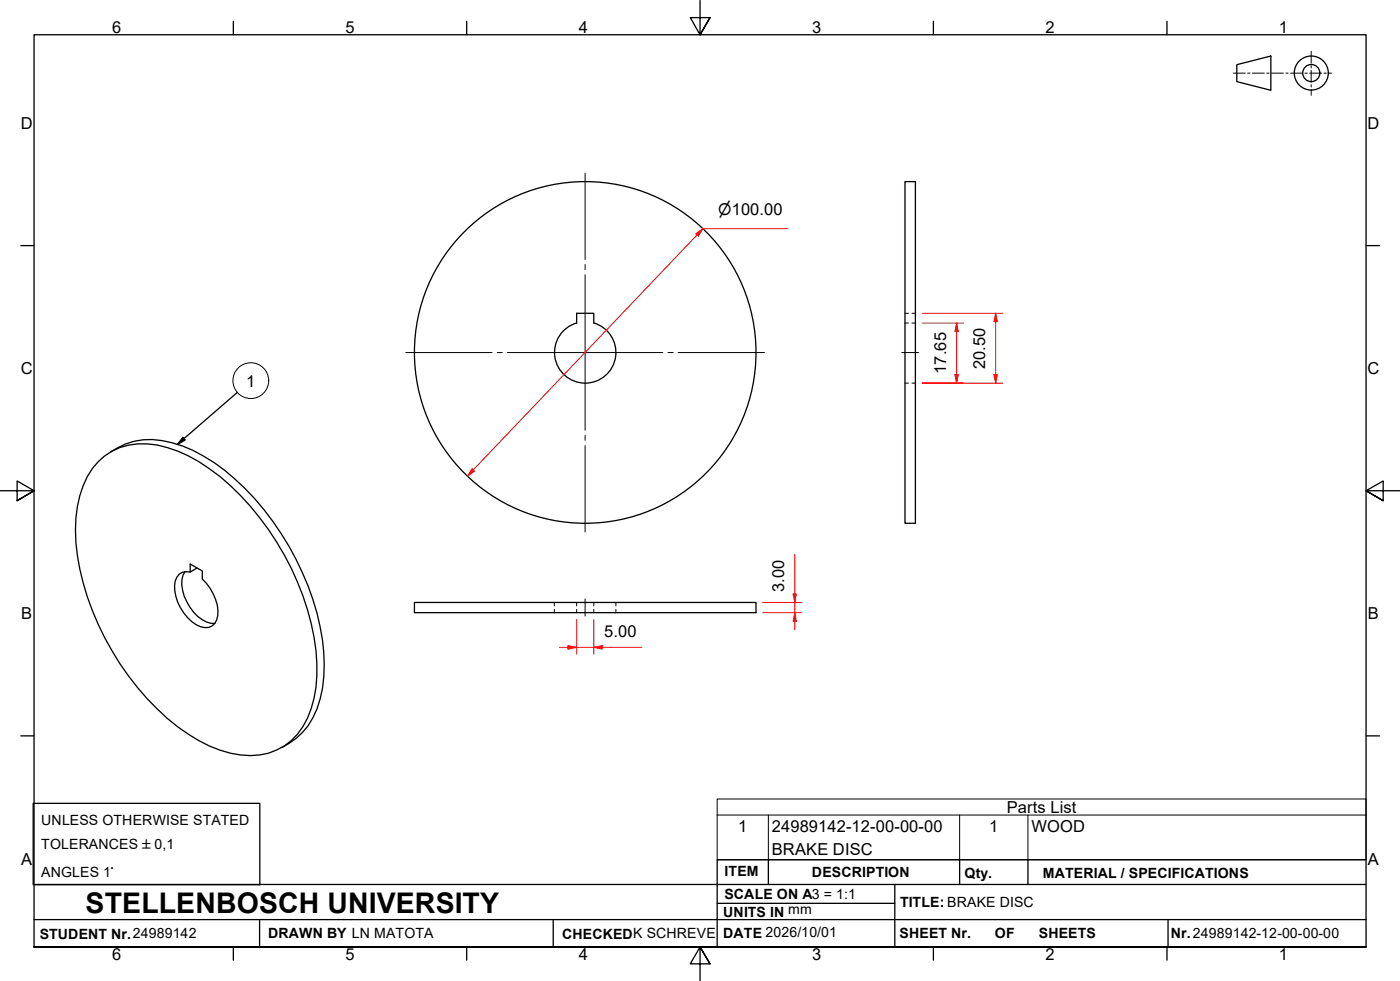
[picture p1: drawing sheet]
<svg xmlns="http://www.w3.org/2000/svg" width="410mm" height="287mm" viewBox="0 0 410 287" stroke-linecap="round" stroke-linejoin="round" font-family="sans-serif">
<!-- layer: Visible Edges(ISO) -->
<g fill="none" stroke="#000" stroke-width=".38">
<path d="M265 53.2h3v100h-3zM168.8 94.6v-2.9h5.1v2.9M168.9 94.5a9 9 0 0 0-4.9 13.9 9 9 0 0 0 14.7 0 9 9 0 0 0-4.8-13.9M28.7 135.2a19.3 19.3 0 0 1 20.3-4.2 49.2 49.2 0 0 1 21.4 14 80.7 80.7 0 0 1 22.1 45.4 35.9 35.9 0 0 1-3.8 22.3 18 18 0 0 1-18.3 8.3 38.5 38.5 0 0 1-18.4-8.3 80.9 80.9 0 0 1-29.8-53.9 33.9 33.9 0 0 1 4.8-21.6zM32.4 132.2a20.5 20.5 0 0 1 18-2.6 48.5 48.5 0 0 1 21.3 13.4 82.2 82.2 0 0 1 22.7 44.3 41.7 41.7 0 0 1-1.6 20.2 20.3 20.3 0 0 1-10.3 11.3M54.2 167.3a8.7 8.7 0 0 0 .5 8.8 10.8 10.8 0 0 0 7 6.3l1.2 .1M57.7 166.3l-2 1.2v-2.4l3.5 2v2.4a14 14 0 0 1 4.6 10.7 3.6 3.6 0 0 1-5.1 3.3 13.2 13.2 0 0 1-7.4-13.4 3.4 3.4 0 0 1 4.4-2.6M121.3 176.4h100.1v2.9h-100.1z"/>
<circle cx="171.4" cy="103.2" r="50"/>
</g>
<!-- layer: Hidden Edges(ISO) -->
<g fill="none" stroke="#000" stroke-width=".29">
<path d="M265 91.7h1M265 94.6h1M267 91.7h1M267 94.6h1M265 112.2h1M267 112.2h1M162.3 176.4v1M162.3 178.4v.9M168.8 176.4v1M168.8 178.4v.9M173.9 176.4v1M173.9 178.4v.9"/>
<path d="M180.3 176.4v1M180.3 178.4v.9"/>
</g>
<!-- layer: Symbols(ISO) -->
<g fill="none" stroke="#000" stroke-width=".29">
<path d="M210 238.6v-4.7h190v4.7M210 238.6v13.1h190v-13.1M210 238.6h190M225 238.6v13.1M281 238.6v13.1M301 238.6v13.1"/>
<circle cx="73.4" cy="111.4" r="5.2"/>
</g>
<!-- layer: Border_0 -->
<g fill="none" stroke="#000" stroke-width=".38">
<path d="M68.3 6.2v4M136.7 6.2v4M205 .1v10.1l-2.9-5h5.8l-2.9 5 2.9-5M273.3 6.2v4M341.7 6.2v4M6.1 71.9h3.9M400 71.9h3.9M0 143.7h10l-5-2.9v5.8l5-2.9-5 2.9M410 143.7h-10l5-2.9v5.8l-5-2.9 5 2.9M6.1 215.4h3.9M400 215.4h3.9M10 277.2v-267h390v267h-390h390"/>
<path d="M68.3 277.2v3.9M136.7 277.2v3.9M273.3 277.2v3.9M341.7 277.2v3.9M207.9 282.1l-2.9-4.9 2.9 4.9h-5.8l2.9-4.9v10"/>
</g>
<!-- layer: Sketch Geometry(ISO) -->
<g fill="none" stroke="#000" stroke-width=".38">
<path d="M362.1 18.9l10-2.5v10l-10-2.5zM9.7 235.2h66.4v23.8h-66.4zM10 258.9h390M225 251.7v7.2M262 258.9v18.3M281 251.7v7.2M301 251.7v7.2M400 251.7h-190v25.5M10 277.2h390M10 269.2h390M76 269.2v8M162 269.2v8"/>
<path d="M210 264.4h52M342 269.2v8"/>
<circle cx="384" cy="21.4" r="5"/>
<circle cx="384" cy="21.4" r="2.51"/>
</g>
<g fill="none" stroke="#000" stroke-width=".29">
<path d="M383.9 15v3.5M383.9 19.2v.7M361.1 21.4h3.5M365.3 21.4h.7M366.7 21.4h3.5M370.9 21.4h.7M372.3 21.4h3.5M376.5 21.4h.7M377.9 21.4h3.5M382.1 21.4h.7M383.5 21.4h3.5M383.9 20.6v3.5"/>
<path d="M383.9 24.8v.7M383.9 26.2v1.7M387.7 21.4h.7M389.1 21.4h.8"/>
</g>
<!-- layer: Center Mark(ISO) -->
<path d="M171.3 50.7v25.3M171.3 77.4v1.5M171.3 80.4v45.5M118.8 103.2h25.3M145.6 103.2h1.5M148.6 103.2h45.5M195.6 103.2h1.5M198.6 103.2h25.2M171.3 127.5v1.4M171.3 130.4v25.3" fill="none" stroke="#000" stroke-width=".29"/>
<!-- layer: Centerline(ISO) -->
<path d="M264 103.2h5" fill="none" stroke="#000" stroke-width=".29"/>
<!-- layer: Symbols(ISO) -->
<path d="M69.5 114.9l-17.5 15.2M53.5 128l.7 .8-2.2 1.3z" fill="none" stroke="#000" stroke-width=".38"/>
<path d="M53.5 128l.7 .8-2.2 1.3z" fill="#000"/>
<!-- layer: Dimensions(ISO) -->
<path d="M205.8 66.9l-1.7 1.9" fill="none" stroke="#f00" stroke-width=".29"/>
<path d="M203.7 68.5l2.1-1.6-1.3 2.2z" fill="#f00"/>
<path d="M203.7 68.5l2.1-1.6-1.3 2.2zM138.6 137.6l-1.8 1.8" fill="none" stroke="#f00" stroke-width=".29"/>
<path d="M138.2 137.2l.7 .7-2.1 1.5z" fill="#f00"/>
<path d="M204.1 68.8l-65.5 68.8M205.8 66.9h24.9M280.1 94.6v2.4M138.2 137.2l.7 .7-2.1 1.5z" fill="none" stroke="#f00" stroke-width=".29"/>
<path d="M280.1 94.6l.5 2.4h-1z" fill="#f00"/>
<path d="M280.1 94.6l.5 2.4h-1zM280.1 109.7v2.5" fill="none" stroke="#f00" stroke-width=".29"/>
<path d="M279.6 109.7h1l-.5 2.5z" fill="#f00"/>
<path d="M270 94.6h12.1M280.1 97v12.7M270 112.2h12.1M279.6 109.7h1l-.5 2.5zM166.3 189.5h2.5" fill="none" stroke="#f00" stroke-width=".29"/>
<!-- layer: Centerline(ISO) -->
<path d="M171.3 175.3v5.1" fill="none" stroke="#000" stroke-width=".29"/>
<!-- layer: Dimensions(ISO) -->
<path d="M166.3 189l2.5 .5-2.5 .5z" fill="#f00"/>
<path d="M166.3 189l2.5 .5-2.5 .5zM173.9 189.5h2.4" fill="none" stroke="#f00" stroke-width=".29"/>
<path d="M173.9 189.5l2.4-.5v1z" fill="#f00"/>
<path d="M291.5 91.7v2.5M163.8 189.5h2.5M168.8 189.5h5.1M168.8 181.4v10.1M173.9 189.5l2.4-.5v1zM173.9 181.4v10.1M176.3 189.5h11.6" fill="none" stroke="#f00" stroke-width=".29"/>
<path d="M291.5 91.7l.5 2.5h-1z" fill="#f00"/>
<path d="M291.5 91.7l.5 2.5h-1zM291.5 109.7v2.5" fill="none" stroke="#f00" stroke-width=".29"/>
<path d="M291 109.7h1l-.5 2.5z" fill="#f00"/>
<path d="M270 91.7h23.6M291.5 94.2v15.5M270 112.2h23.6M291 109.7h1l-.5 2.5zM232.7 173.9v2.5" fill="none" stroke="#f00" stroke-width=".29"/>
<path d="M232.2 173.9h1l-.5 2.5z" fill="#f00"/>
<path d="M232.2 173.9h1l-.5 2.5zM232.7 179.3v2.6" fill="none" stroke="#f00" stroke-width=".29"/>
<path d="M232.7 179.3l.5 2.6h-1z" fill="#f00"/>
<path d="M223.3 179.3h11.4M223.3 176.4h11.4M232.7 179.3l.5 2.6h-1zM232.7 162.3v11.6M232.7 176.4v2.9M232.7 181.9v2.5" fill="none" stroke="#f00" stroke-width=".29"/>
<text font-size="8.3" x="25.1" y="267.2">STELLENBOSCH UNIVERSITY</text>
<g font-size="4.8">
<text x="32.8" y="9.7">6</text>
<text x="101.2" y="9.7">5</text>
<text x="169.5" y="9.7">4</text>
<text x="237.8" y="9.7">3</text>
<text x="306.1" y="9.7">2</text>
<text x="374.5" y="9.7">1</text>
<text x="6.1" y="37.8">D</text>
<text x="400.4" y="37.8">D</text>
<text x="6.1" y="109.6">C</text>
<text x="72.1" y="113.2">1</text>
<text x="277.1" y="109.5" transform="rotate(-90 277.1 109.5)">17.65</text>
<text x="288.5" y="108" transform="rotate(-90 288.5 108)">20.50</text>
<text x="400.4" y="109.6">C</text>
<text x="229.6" y="173.3" transform="rotate(-90 229.6 173.3)">3.00</text>
<text x="6.2" y="181.3">B</text>
<text x="400.5" y="181.3">B</text>
<text x="176.9" y="186.5">5.00</text>
<text x="294.8" y="238">Parts List</text>
<text x="216.2" y="243.6">1</text>
<text x="226" y="243.6">24989142-12-00-00-00</text>
<text x="289.6" y="243.6">1</text>
<text x="302" y="243.7">WOOD</text>
<text x="226" y="250.1">BRAKE DISC</text>
<text x="6.2" y="253.1">A</text>
<text x="400.5" y="253.1">A</text>
<text x="32.8" y="281.1">6</text>
<text x="101.2" y="281.1">5</text>
<text x="169.5" y="281.1">4</text>
<text x="237.8" y="281.1">3</text>
<text x="306.1" y="281.1">2</text>
<text x="374.5" y="281.1">1</text>
</g>
<text font-size="4.6" x="210.3" y="63.1">⌀100.00</text>
<g font-size="4.1">
<text x="12.1" y="241.6">UNLESS OTHERWISE STATED</text>
<text x="12.1" y="248.5">TOLERANCES ±0,1</text>
<text x="12.1" y="256.7">ANGLES 1°</text>
<text x="212.2" y="256.5">ITEM</text>
<text x="237.7" y="256.7">DESCRIPTION</text>
<text x="282.4" y="256.9">Qty.</text>
<text x="305.4" y="256.9">MATERIAL / SPECIFICATIONS</text>
<text x="212.1" y="263">SCALE ON A3 = 1:1</text>
<text x="211.8" y="268.4">UNITS IN mm</text>
<text x="263.5" y="265.6">TITLE: BRAKE DISC</text>
<text x="11.6" y="274.8">STUDENT Nr.24989142</text>
<text x="78.5" y="274.6">DRAWN BY LN MATOTA</text>
<text x="164.6" y="274.8">CHECKEDK SCHREVE</text>
<text x="211.8" y="274.6">DATE 2026/10/01</text>
<text x="263.4" y="274.6">SHEET Nr.</text>
<text x="291.3" y="274.6">OF</text>
<text x="304.2" y="274.6">SHEETS</text>
<text x="342.8" y="274.5">Nr.24989142-12-00-00-00</text>
</g>
</svg>
